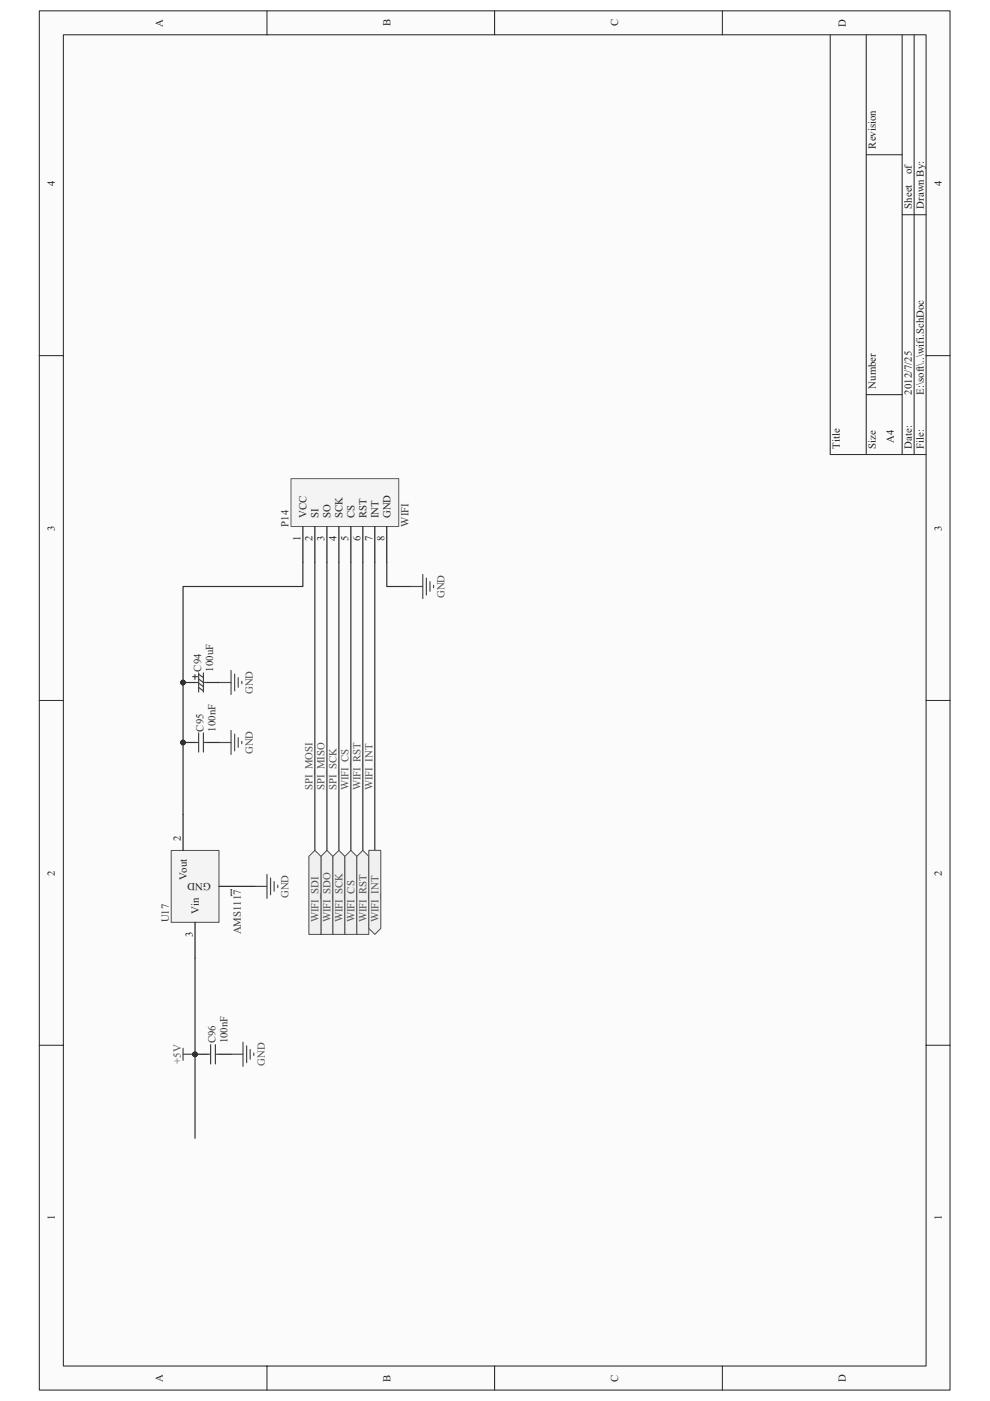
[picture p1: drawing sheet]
<svg xmlns="http://www.w3.org/2000/svg" width="210mm" height="297mm" viewBox="0 0 210 297" stroke-linecap="round" stroke-linejoin="round" font-family="sans-serif">
<path d="M8.4 2.3h193.1v292.4h-193.1z" fill="#fafbfb"/>
<path d="M8.3 2.3h193.2v292.4h-193.2z" fill="none" stroke="#231f20" stroke-width=".21"/>
<path d="M13.5 7.4h182.9v282.2h-182.9z" fill="#fafbfb"/>
<g fill="none" stroke="#231f20" stroke-width=".21">
<path d="M13.4 7.4h183v282.2h-183zM56.6 2.3v5.1M104.9 2.3v5.1M153.2 2.3v5.1M176.1 7.4v89h20.3M183.7 7.4v89M191.3 7.4v89M193.9 7.4v89M183.7 32.8h7.6M191.3 45.5h5.1M8.3 75.4h5.1M196.4 75.4h5.1"/>
<path d="M183.7 83.7h7.6M8.3 148.5h5.1M196.4 148.5h5.1M8.3 221.6h5.1M196.4 221.6h5.1M56.6 289.6v5.1M104.9 289.6v5.1M153.2 289.6v5.1"/>
</g>
<path d="M61.7 101.5h22.9v10.1h-22.9z" fill="#f3f4f4"/>
<path d="M61.7 101.5h22.9v10.1h-22.9z" fill="none" stroke="#5d5e60" stroke-width=".21"/>
<path d="M64.2 111.7v7.6M66.8 111.7v7.6M69.3 111.7v7.6M71.9 111.7v7.6M74.4 111.7v7.6M77 111.7v7.6M79.5 111.7v7.6M82 111.7v7.6" fill="none" stroke="#231f20" stroke-width=".25"/>
<path d="M64.2 119.3v5h-25.4v48.4M66.8 119.3v61M69.3 119.3v61M71.9 119.3v61M74.4 119.3v61M77 119.3v61M79.5 119.3v61M82 119.3v5h5.1" fill="none" stroke="#333133" stroke-width=".25"/>
<path d="M87.1 124.3h2.6M89.7 121.8v5.1M90.4 122.6v3.5M91.2 123.3v2.1M92 124.1v.5M46.4 157.4h2.6M49 154.9v5.1M49.8 155.6v3.6M50.5 156.4v2M51.3 157.2v.5" fill="none" stroke="#4c4c4e" stroke-width=".25"/>
<path d="M68.1 181.6l1.2-1.3 1.3 1.3v16.5h-2.5z" fill-rule="evenodd" fill="#eff0f0"/>
<path d="M68.1 181.6l1.2-1.3 1.3 1.3v16.5h-2.5z" fill="none" stroke="#4c4c4e" stroke-width=".21"/>
<path d="M65.5 181.6l1.3-1.3 1.3 1.3v16.5h-2.6z" fill-rule="evenodd" fill="#eff0f0"/>
<path d="M65.5 181.6l1.3-1.3 1.3 1.3v16.5h-2.6z" fill="none" stroke="#4c4c4e" stroke-width=".21"/>
<path d="M70.6 181.6l1.3-1.3 1.2 1.3v16.5h-2.5z" fill-rule="evenodd" fill="#eff0f0"/>
<path d="M70.6 181.6l1.3-1.3 1.2 1.3v16.5h-2.5z" fill="none" stroke="#4c4c4e" stroke-width=".21"/>
<path d="M73.1 181.6l1.3-1.3 1.3 1.3v16.5h-2.6z" fill-rule="evenodd" fill="#eff0f0"/>
<path d="M73.1 181.6l1.3-1.3 1.3 1.3v16.5h-2.6z" fill="none" stroke="#4c4c4e" stroke-width=".21"/>
<path d="M75.7 181.6l1.3-1.3 1.2 1.3v16.5h-2.5z" fill-rule="evenodd" fill="#eff0f0"/>
<path d="M75.7 181.6l1.3-1.3 1.2 1.3v16.5h-2.5z" fill="none" stroke="#4c4c4e" stroke-width=".21"/>
<path d="M78.2 180.3h2.6v16.5l-1.3 1.3-1.3-1.3z" fill-rule="evenodd" fill="#eff0f0"/>
<path d="M78.2 180.3h2.6v16.5l-1.3 1.3-1.3-1.3z" fill="none" stroke="#4c4c4e" stroke-width=".21"/>
<path d="M38.8 157.4h2.6M43.9 157.4h2.5" fill="none" stroke="#231f20" stroke-width=".25"/>
<circle cx="38.8" cy="157.4" r=".49" fill="#333133"/>
<circle cx="38.8" cy="157.4" r=".49" fill="none" stroke="#333133" stroke-width=".21"/>
<path d="M41.4 157.4h.7M42.1 155.4v4.1M43.1 157.4h.8M43.1 155.4v4.1" fill="none" stroke="#434344" stroke-width=".25"/>
<circle cx="38.8" cy="157.4" r=".49" fill="#333133"/>
<circle cx="38.8" cy="157.4" r=".49" fill="none" stroke="#333133" stroke-width=".21"/>
<path d="M36.3 180.3h10.1v15.2h-10.1z" fill="#f3f4f4"/>
<path d="M36.3 180.3h10.1v15.3h-10.1z" fill="none" stroke="#4c4c4e" stroke-width=".21"/>
<path d="M38.8 172.7v7.6M41.4 195.6v7.6M46.4 187.9h7.7M41.4 223.5h2.5M46.4 223.5h2.6" fill="none" stroke="#231f20" stroke-width=".25"/>
<path d="M41.4 203.2v38.1" fill="none" stroke="#333133" stroke-width=".25"/>
<circle cx="41.4" cy="223.5" r=".49" fill="#333133"/>
<circle cx="41.4" cy="223.5" r=".49" fill="none" stroke="#333133" stroke-width=".21"/>
<path d="M43.9 223.5h.8M44.7 221.5v4.1M45.7 223.5h.7M45.7 221.5v4.1" fill="none" stroke="#434344" stroke-width=".25"/>
<circle cx="41.4" cy="223.5" r=".49" fill="#333133"/>
<circle cx="41.4" cy="223.5" r=".49" fill="none" stroke="#333133" stroke-width=".21"/>
<path d="M54.1 187.9h2.5M56.6 185.4v5.1M57.4 186.2v3.5M58.1 186.9v2M58.9 187.7v.5M38.8 223.5h2.6M38.8 222.3v2.5M49 223.5h2.5M51.5 221v5.1M52.3 221.7v3.6M53.1 222.5v2.1M53.8 223.3v.5" fill="none" stroke="#4c4c4e" stroke-width=".25"/>
<circle cx="41.4" cy="223.5" r=".49" fill="#333133"/>
<circle cx="41.4" cy="223.5" r=".49" fill="none" stroke="#333133" stroke-width=".21"/>
<path d="M40.9 143.5h1M41.3 143v1" fill="none" stroke="#434344" stroke-width=".25"/>
<path d="M38.8 144.7h2.6" fill="none" stroke="#231f20" stroke-width=".25"/>
<circle cx="38.8" cy="144.7" r=".49" fill="#333133"/>
<circle cx="38.8" cy="144.7" r=".49" fill="none" stroke="#333133" stroke-width=".21"/>
<path d="M43.9 144.7h2.5" fill="none" stroke="#231f20" stroke-width=".25"/>
<path d="M41.4 144.7h.7M42.1 142.7v4M42.1 142.9l1 .8M42.1 144l1 .7M42.1 144.9l1 .7M42.1 145.7l1.1 .8M43.1 142.7v4M43.1 144.7h.8" fill="none" stroke="#434344" stroke-width=".25"/>
<circle cx="38.8" cy="144.7" r=".49" fill="#333133"/>
<circle cx="38.8" cy="144.7" r=".49" fill="none" stroke="#333133" stroke-width=".21"/>
<path d="M46.4 144.7h2.6M49 142.2v5M49.8 142.9v3.6M50.5 143.7v2M51.3 144.4v.6" fill="none" stroke="#4c4c4e" stroke-width=".25"/>
<g font-size="2.3" fill="#231f20">
<text x="34.5" y="5.7" transform="rotate(-90 34.5 5.7)">A</text>
<text x="82.8" y="5.6" transform="rotate(-90 82.8 5.6)">B</text>
<text x="131.1" y="5.6" transform="rotate(-90 131.1 5.6)">C</text>
<text x="179.4" y="5.7" transform="rotate(-90 179.4 5.7)">D</text>
<text x="185.8" y="31.5" transform="rotate(-90 185.8 31.5)">Revision</text>
<text x="11.7" y="39.4" transform="rotate(-90 11.7 39.4)">4</text>
<text x="193.4" y="36.9" transform="rotate(-90 193.4 36.9)">of</text>
<text x="199.7" y="39.4" transform="rotate(-90 199.7 39.4)">4</text>
<text x="193.4" y="44.2" transform="rotate(-90 193.4 44.2)">Sheet</text>
<text x="195.9" y="44.2" transform="rotate(-90 195.9 44.2)">Drawn By:</text>
<text x="185.8" y="82.4" transform="rotate(-90 185.8 82.4)">Number</text>
<text x="193.4" y="83.7" transform="rotate(-90 193.4 83.7)">2012/7/25</text>
<text x="195.9" y="83.7" transform="rotate(-90 195.9 83.7)">E:\soft\..\wifi.SchDoc</text>
<text x="178.1" y="95.1" transform="rotate(-90 178.1 95.1)">Title</text>
<text x="185.8" y="95.1" transform="rotate(-90 185.8 95.1)">Size</text>
<text x="189.6" y="93.8" transform="rotate(-90 189.6 93.8)">A4</text>
<text x="193.4" y="95.1" transform="rotate(-90 193.4 95.1)">Date:</text>
<text x="195.9" y="95.1" transform="rotate(-90 195.9 95.1)">File:</text>
<text x="11.7" y="112.5" transform="rotate(-90 11.7 112.5)">3</text>
<text x="65" y="109.9" transform="rotate(-90 65 109.9)">VCC</text>
<text x="67.6" y="109.9" transform="rotate(-90 67.6 109.9)">SI</text>
<text x="70.1" y="109.9" transform="rotate(-90 70.1 109.9)">SO</text>
<text x="72.7" y="109.9" transform="rotate(-90 72.7 109.9)">SCK</text>
<text x="75.2" y="109.9" transform="rotate(-90 75.2 109.9)">CS</text>
<text x="77.7" y="109.9" transform="rotate(-90 77.7 109.9)">RST</text>
<text x="80.3" y="109.9" transform="rotate(-90 80.3 109.9)">INT</text>
<text x="82.8" y="109.9" transform="rotate(-90 82.8 109.9)">GND</text>
<text x="199.7" y="112.5" transform="rotate(-90 199.7 112.5)">3</text>
<text x="63.8" y="114.8" transform="rotate(-90 63.8 114.8)">1</text>
<text x="66.3" y="114.8" transform="rotate(-90 66.3 114.8)">2</text>
<text x="68.9" y="114.8" transform="rotate(-90 68.9 114.8)">3</text>
<text x="71.4" y="114.8" transform="rotate(-90 71.4 114.8)">4</text>
<text x="73.9" y="114.8" transform="rotate(-90 73.9 114.8)">5</text>
<text x="76.5" y="114.8" transform="rotate(-90 76.5 114.8)">6</text>
<text x="79" y="114.8" transform="rotate(-90 79 114.8)">7</text>
<text x="81.5" y="114.8" transform="rotate(-90 81.5 114.8)">8</text>
<text x="38.3" y="178.3" transform="rotate(-90 38.3 178.3)">2</text>
<text x="11.7" y="185.6" transform="rotate(-90 11.7 185.6)">2</text>
<text x="199.7" y="185.6" transform="rotate(-90 199.7 185.6)">2</text>
<text x="39.6" y="186.7" transform="rotate(-90 39.6 186.7)">Vout</text>
<text x="44.7" y="187.1" transform="rotate(-180 44.7 187.1)">GND</text>
<text x="49.6" y="188.4" transform="rotate(-180 49.6 188.4)">1</text>
<text x="42.1" y="193.8" transform="rotate(-90 42.1 193.8)">Vin</text>
<text x="40.9" y="198.7" transform="rotate(-90 40.9 198.7)">3</text>
<text x="11.7" y="258.8" transform="rotate(-90 11.7 258.8)">1</text>
<text x="199.7" y="258.8" transform="rotate(-90 199.7 258.8)">1</text>
<text x="34.5" y="293" transform="rotate(-90 34.5 293)">A</text>
<text x="82.8" y="292.9" transform="rotate(-90 82.8 292.9)">B</text>
<text x="131.1" y="292.9" transform="rotate(-90 131.1 292.9)">C</text>
<text x="179.4" y="293" transform="rotate(-90 179.4 293)">D</text>
</g>
<g font-size="2.3" fill="#333133">
<text x="61.2" y="111.6" transform="rotate(-90 61.2 111.6)">P14</text>
<text x="86.6" y="111.6" transform="rotate(-90 86.6 111.6)">WIFI</text>
<text x="42.7" y="142.4" transform="rotate(-90 42.7 142.4)">C94</text>
<text x="45.2" y="142.4" transform="rotate(-90 45.2 142.4)">100uF</text>
<text x="43.2" y="155.1" transform="rotate(-90 43.2 155.1)">C95</text>
<text x="45.7" y="155.1" transform="rotate(-90 45.7 155.1)">100nF</text>
<text x="35.8" y="195.6" transform="rotate(-90 35.8 195.6)">U17</text>
<text x="51.1" y="198.1" transform="rotate(-90 51.1 198.1)">AMS1117</text>
<text x="45.7" y="221.2" transform="rotate(-90 45.7 221.2)">C96</text>
<text x="48.3" y="221.2" transform="rotate(-90 48.3 221.2)">100nF</text>
</g>
<g font-size="2.3" fill="#4c4c4e">
<text x="94.3" y="126.8" transform="rotate(-90 94.3 126.8)">GND</text>
<text x="53.6" y="147.2" transform="rotate(-90 53.6 147.2)">GND</text>
<text x="53.6" y="159.9" transform="rotate(-90 53.6 159.9)">GND</text>
<text x="66.3" y="167.6" transform="rotate(-90 66.3 167.6)">SPI_MOSI</text>
<text x="68.9" y="167.6" transform="rotate(-90 68.9 167.6)">SPI_MISO</text>
<text x="71.4" y="167.6" transform="rotate(-90 71.4 167.6)">SPI_SCK</text>
<text x="73.9" y="167.6" transform="rotate(-90 73.9 167.6)">WIFI_CS</text>
<text x="76.5" y="167.6" transform="rotate(-90 76.5 167.6)">WIFI_RST</text>
<text x="79" y="167.6" transform="rotate(-90 79 167.6)">WIFI_INT</text>
<text x="61.2" y="190.4" transform="rotate(-90 61.2 190.4)">GND</text>
<text x="67.6" y="195.6" transform="rotate(-90 67.6 195.6)">WIFI_SDI</text>
<text x="70.1" y="195.6" transform="rotate(-90 70.1 195.6)">WIFI_SDO</text>
<text x="72.7" y="195.6" transform="rotate(-90 72.7 195.6)">WIFI_SCK</text>
<text x="75.2" y="195.6" transform="rotate(-90 75.2 195.6)">WIFI_CS</text>
<text x="77.7" y="195.6" transform="rotate(-90 77.7 195.6)">WIFI_RST</text>
<text x="80.3" y="195.6" transform="rotate(-90 80.3 195.6)">WIFI_INT</text>
<text x="38.3" y="225.6" transform="rotate(-90 38.3 225.6)">+5V</text>
<text x="56.1" y="226" transform="rotate(-90 56.1 226)">GND</text>
</g>
</svg>
